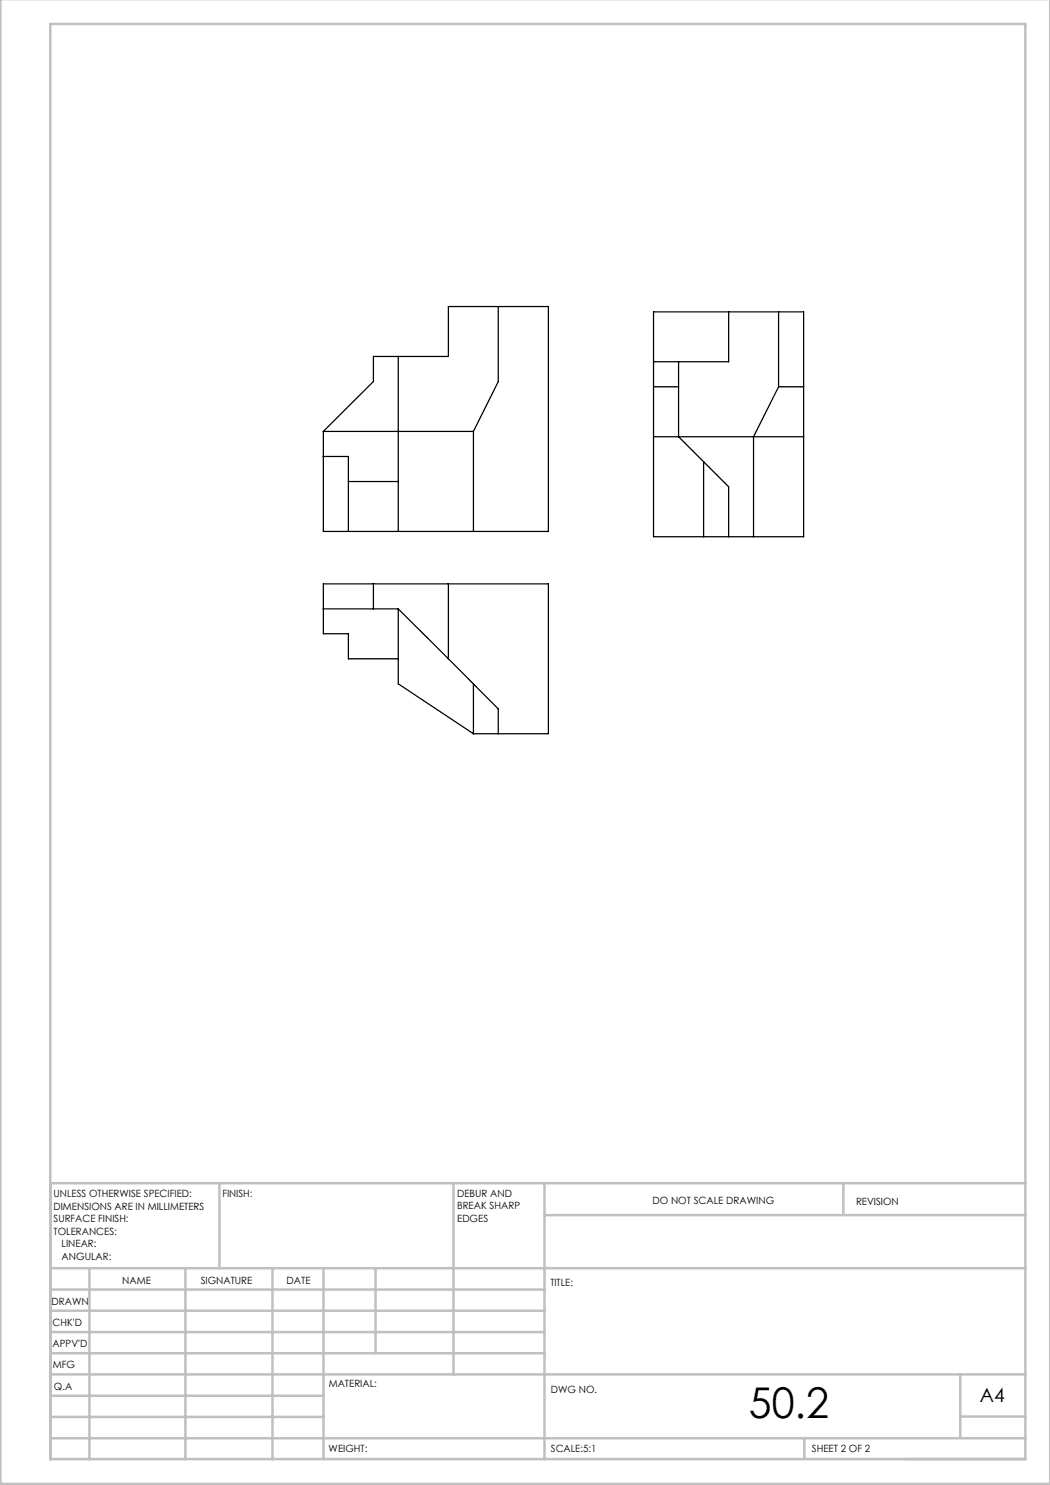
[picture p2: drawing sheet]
<svg xmlns="http://www.w3.org/2000/svg" width="210mm" height="297mm" viewBox="0 0 210 297" stroke-linecap="round" stroke-linejoin="round" font-family="sans-serif">
<g fill="none" stroke="#c0c0c0" stroke-width=".5">
<path d="M.1 -.1v296.9h209.9v-296.9M10.1 4.8h195v287h-195zM43.9 236.6v17M90.7 236.6v38.3M108.9 236.6v55.3M168.7 236.6v6.3M205.1 236.6h-195v55.3M10.1 253.6h195M10.1 257.9h98.8M17.9 253.6v38.3M37.1 253.6v38.3M54.5 253.6v38.3"/>
<path d="M64.7 253.6v38.3M75.1 253.6v17M108.9 243h96.2M10.1 270.6h98.8M10.1 266.4h98.8M10.1 262.1h98.8M10.1 279.1h54.6M10.1 274.9h195M192.1 274.8v12.7M10.1 287.7h195M10.1 283.4h54.6M160.9 287.5v4.3"/>
<path d="M192.1 283.3h13"/>
</g>
<g fill="none" stroke="#000" stroke-width=".25">
<path d="M74.7 71.3h15v-10h20v45h-45v-20l10-10zM79.7 71.3v35M99.7 61.3v15l-5 10M130.7 77.4h5M130.7 62.4h30v44.9h-30zM135.7 72.4v14.9l5 5.1M145.7 62.4v10h-15M155.7 77.4h5M155.7 62.4v15M155.7 77.4l-5 9.9v20M64.7 91.3h5v15M64.7 86.3h30"/>
<path d="M69.7 96.3h10M94.7 86.3v20M130.7 87.3h30M140.7 92.4v14.9M140.7 92.4l5 5v9.9M74.7 116.8v5M89.7 116.8v15M64.7 121.8h15M79.7 131.8h-10v-5.1h-5v-9.9h45v30h-15M79.7 121.8l10 10M79.7 121.8v15l15 10M89.7 131.8l10 10v5"/>
<path d="M94.7 136.8v10"/>
</g>
<text font-size="8.5" x="149.8" y="283.5">50.2</text>
<text font-size="3.9" x="196" y="280.4">A4</text>
<g font-size="2">
<text x="10.7" y="239.5">UNLESS OTHERWISE SPECIFIED:</text>
<text x="44.5" y="239.5">FINISH:</text>
<text x="91.4" y="239.4">DEBUR AND</text>
<text x="10.7" y="242">DIMENSIONS ARE IN MILLIMETERS</text>
<text x="10.7" y="244.5">SURFACE FINISH:</text>
<text x="91.4" y="241.9">BREAK SHARP</text>
<text x="91.4" y="244.4">EDGES</text>
<text x="130.5" y="240.8">DO NOT SCALE DRAWING</text>
<text x="171.2" y="241">REVISION</text>
<text x="10.7" y="247">TOLERANCES:</text>
<text x="12.3" y="249.5">LINEAR:</text>
<text x="12.3" y="252">ANGULAR:</text>
<text x="24.4" y="256.9">NAME</text>
<text x="40.1" y="256.8">SIGNATURE</text>
<text x="57.3" y="256.8">DATE</text>
<text x="110.1" y="257.1">TITLE:</text>
<text x="10.3" y="260.9">DRAWN</text>
<text x="10.5" y="269.3">APPV'D</text>
<text x="10.5" y="265.2">CHK'D</text>
<text x="10.6" y="273.6">MFG</text>
<text x="10.8" y="278">Q.A</text>
<text x="65.8" y="277.4">MATERIAL:</text>
<text x="110.2" y="278.5">DWG NO.</text>
<text x="65.7" y="290.4">WEIGHT:</text>
<text x="110.2" y="290.5">SCALE:5:1</text>
<text x="162.4" y="290.4">SHEET 2 OF 2</text>
</g>
</svg>
